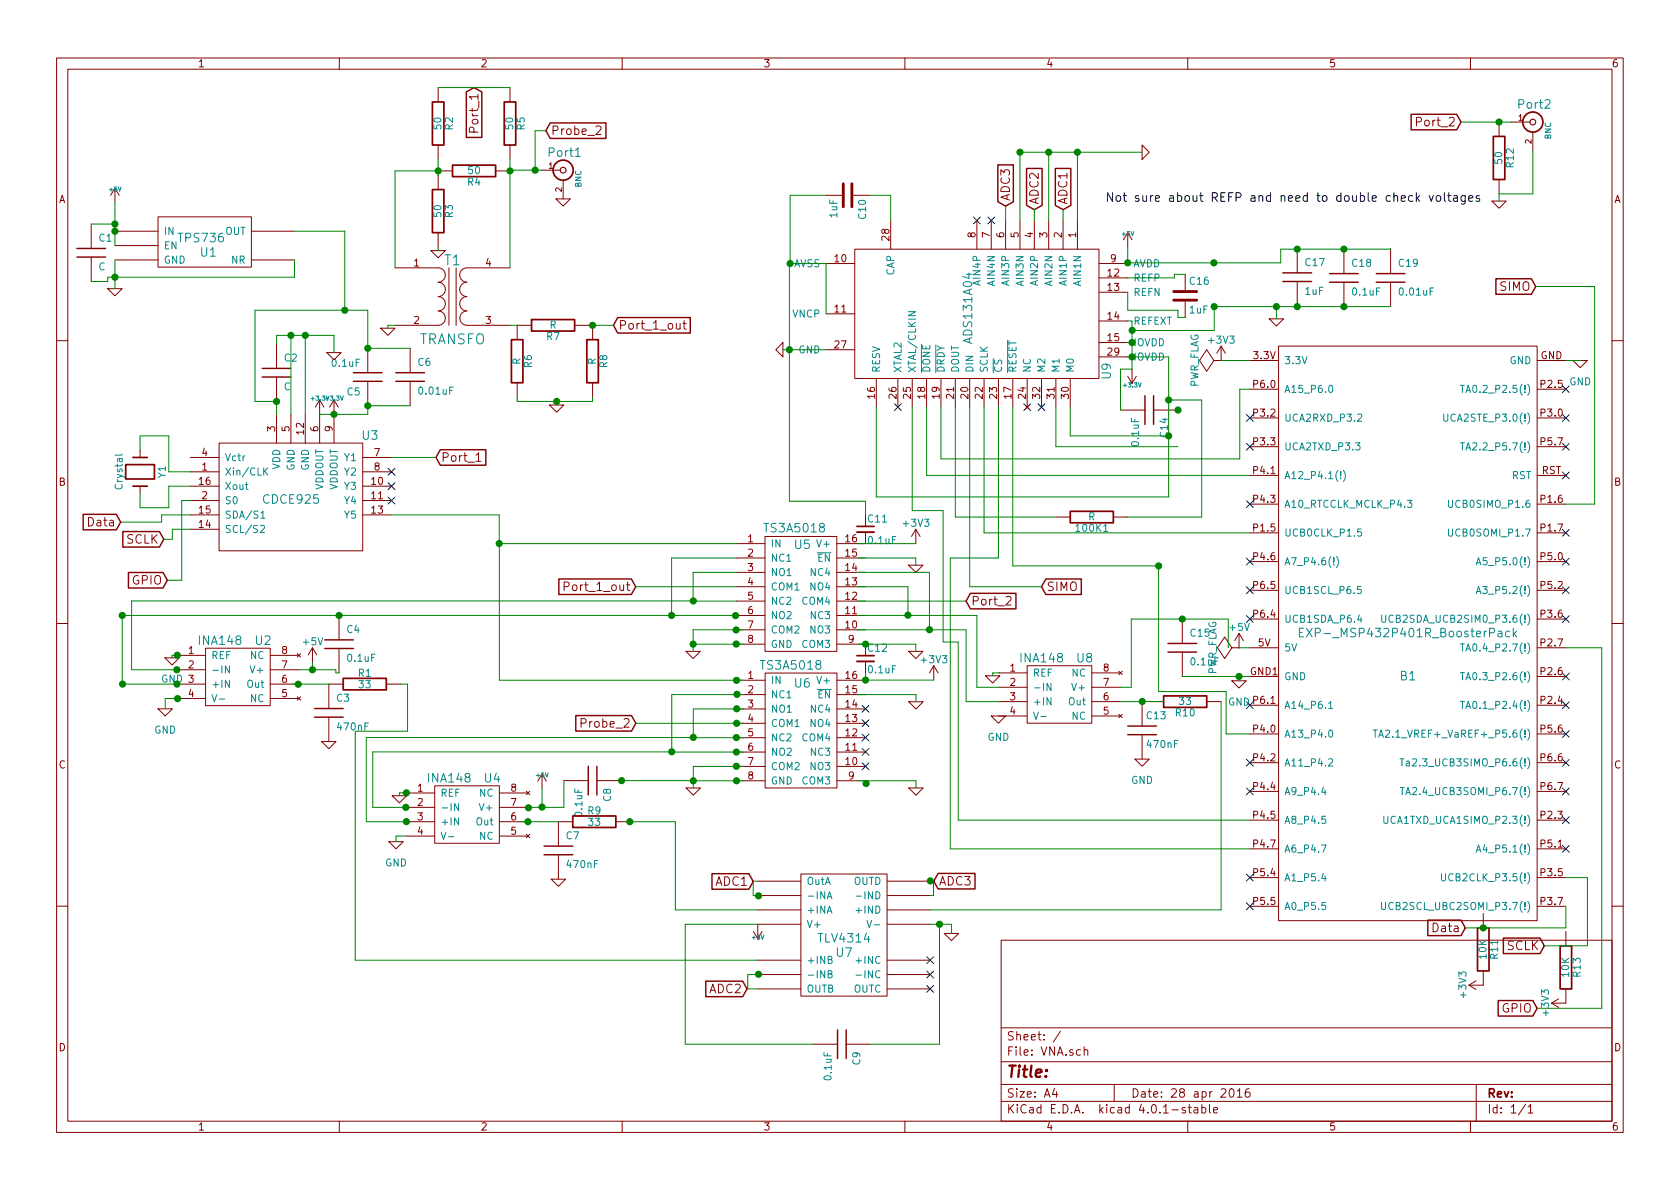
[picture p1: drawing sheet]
EESchema Schematic File Version 2
LIBS:VNA-rescue
LIBS:power
LIBS:device
LIBS:transistors
LIBS:conn
LIBS:linear
LIBS:regul
LIBS:74xx
LIBS:cmos4000
LIBS:adc-dac
LIBS:memory
LIBS:xilinx
LIBS:microcontrollers
LIBS:dsp
LIBS:microchip
LIBS:analog_switches
LIBS:motorola
LIBS:texas
LIBS:intel
LIBS:audio
LIBS:interface
LIBS:digital-audio
LIBS:philips
LIBS:display
LIBS:cypress
LIBS:siliconi
LIBS:opto
LIBS:atmel
LIBS:contrib
LIBS:valves
LIBS:ads131a04
LIBS:cdce925
LIBS:tlv4314
LIBS:ts3a5018
LIBS:ina148
LIBS:msp432p401r
LIBS:VNA-cache
EELAYER 25 0
EELAYER END
$Descr A4 11693 8268
encoding utf-8
Sheet 1 1
Title ""
Date "28 apr 2016"
Rev ""
Comp ""
Comment1 ""
Comment2 ""
Comment3 ""
Comment4 ""
$EndDescr
$Comp
L +5V #PWR01
U 1 1
P 3773 5479
F 0 "#PWR01" H 3773 5569 20  0001 C CNN
F 1 "+5V" H 3773 5569 30  0000 C CNN
F 2 "" H 3773 5479 60  0001 C CNN
F 3 "" H 3773 5479 60  0001 C CNN
	1    3773 5479
	1    0    0    -1  
$EndComp
Text Label 7695 1405 0    60   ~ 0
Not sure about REFP and need to double check voltages
$Comp
L C-RESCUE-VNA C17
U 1 1
P 9030 1920
F 0 "C17" H 9080 2020 50  0000 L CNN
F 1 "1uF" H 9080 1820 50  0000 L CNN
F 2 "" H 9030 1920 60  0001 C CNN
F 3 "" H 9030 1920 60  0001 C CNN
	1    9030 1920
	1    0    0    -1  
$EndComp
$Comp
L C-RESCUE-VNA C19
U 1 1
P 9680 1925
F 0 "C19" H 9730 2025 50  0000 L CNN
F 1 "0.01uF" H 9730 1825 50  0000 L CNN
F 2 "" H 9680 1925 60  0001 C CNN
F 3 "" H 9680 1925 60  0001 C CNN
	1    9680 1925
	1    0    0    -1  
$EndComp
$Comp
L C-RESCUE-VNA C6
U 1 1
P 2855 2615
F 0 "C6" H 2905 2715 50  0000 L CNN
F 1 "0.01uF" H 2905 2515 50  0000 L CNN
F 2 "" H 2855 2615 60  0001 C CNN
F 3 "" H 2855 2615 60  0001 C CNN
	1    2855 2615
	1    0    0    -1  
$EndComp
Text GLabel 10170 840  0    60   Input ~ 0
Port_2
$Comp
L GND-RESCUE-VNA #PWR02
U 1 1
P 10435 1390
F 0 "#PWR02" H 10435 1390 30  0001 C CNN
F 1 "GND" H 10435 1320 30  0001 C CNN
F 2 "" H 10435 1390 60  0001 C CNN
F 3 "" H 10435 1390 60  0001 C CNN
	1    10435 1390
	1    0    0    -1  
$EndComp
$Comp
L R-RESCUE-VNA R12
U 1 1
P 10435 1090
F 0 "R12" V 10515 1090 50  0000 C CNN
F 1 "50" V 10435 1090 50  0000 C CNN
F 2 "" H 10435 1090 60  0001 C CNN
F 3 "" H 10435 1090 60  0001 C CNN
	1    10435 1090
	1    0    0    -1  
$EndComp
$Comp
L BNC Port2
U 1 1
P 10670 840
F 0 "Port2" H 10680 960 60  0000 C CNN
F 1 "BNC" V 10780 780 40  0000 C CNN
F 2 "" H 10670 840 60  0001 C CNN
F 3 "" H 10670 840 60  0001 C CNN
	1    10670 840 
	1    0    0    -1  
$EndComp
$Comp
L GND-RESCUE-VNA #PWR03
U 1 1
P 3875 2810
F 0 "#PWR03" H 3875 2810 30  0001 C CNN
F 1 "GND" H 3875 2740 30  0001 C CNN
F 2 "" H 3875 2810 60  0001 C CNN
F 3 "" H 3875 2810 60  0001 C CNN
	1    3875 2810
	1    0    0    -1  
$EndComp
$Comp
L R-RESCUE-VNA R8
U 1 1
P 4125 2505
F 0 "R8" V 4205 2505 50  0000 C CNN
F 1 "R" V 4125 2505 50  0000 C CNN
F 2 "" H 4125 2505 60  0001 C CNN
F 3 "" H 4125 2505 60  0001 C CNN
	1    4125 2505
	1    0    0    -1  
$EndComp
$Comp
L R-RESCUE-VNA R7
U 1 1
P 3850 2255
F 0 "R7" V 3930 2255 50  0000 C CNN
F 1 "R" V 3850 2255 50  0000 C CNN
F 2 "" H 3850 2255 60  0001 C CNN
F 3 "" H 3850 2255 60  0001 C CNN
	1    3850 2255
	0    1    1    0   
$EndComp
$Comp
L R-RESCUE-VNA R6
U 1 1
P 3600 2505
F 0 "R6" V 3680 2505 50  0000 C CNN
F 1 "R" V 3600 2505 50  0000 C CNN
F 2 "" H 3600 2505 60  0001 C CNN
F 3 "" H 3600 2505 60  0001 C CNN
	1    3600 2505
	1    0    0    -1  
$EndComp
$Comp
L GND-RESCUE-VNA #PWR04
U 1 1
P 2700 2275
F 0 "#PWR04" H 2700 2275 30  0001 C CNN
F 1 "GND" H 2700 2205 30  0001 C CNN
F 2 "" H 2700 2275 60  0001 C CNN
F 3 "" H 2700 2275 60  0001 C CNN
	1    2700 2275
	1    0    0    -1  
$EndComp
$Comp
L TRANSFO T1
U 1 1
P 3150 2055
F 0 "T1" H 3150 2305 70  0000 C CNN
F 1 "TRANSFO" H 3150 1755 70  0000 C CNN
F 2 "" H 3150 2055 60  0001 C CNN
F 3 "" H 3150 2055 60  0001 C CNN
	1    3150 2055
	1    0    0    -1  
$EndComp
$Comp
L GND-RESCUE-VNA #PWR05
U 1 1
P 3050 1735
F 0 "#PWR05" H 3050 1735 30  0001 C CNN
F 1 "GND" H 3050 1665 30  0001 C CNN
F 2 "" H 3050 1735 60  0001 C CNN
F 3 "" H 3050 1735 60  0001 C CNN
	1    3050 1735
	1    0    0    -1  
$EndComp
$Comp
L R-RESCUE-VNA R3
U 1 1
P 3050 1460
F 0 "R3" V 3130 1460 50  0000 C CNN
F 1 "50" V 3050 1460 50  0000 C CNN
F 2 "" H 3050 1460 60  0001 C CNN
F 3 "" H 3050 1460 60  0001 C CNN
	1    3050 1460
	1    0    0    -1  
$EndComp
$Comp
L GND-RESCUE-VNA #PWR06
U 1 1
P 3920 1375
F 0 "#PWR06" H 3920 1375 30  0001 C CNN
F 1 "GND" H 3920 1305 30  0001 C CNN
F 2 "" H 3920 1375 60  0001 C CNN
F 3 "" H 3920 1375 60  0001 C CNN
	1    3920 1375
	1    0    0    -1  
$EndComp
$Comp
L BNC Port1
U 1 1
P 3920 1175
F 0 "Port1" H 3930 1295 60  0000 C CNN
F 1 "BNC" V 4030 1115 40  0000 C CNN
F 2 "" H 3920 1175 60  0001 C CNN
F 3 "" H 3920 1175 60  0001 C CNN
	1    3920 1175
	1    0    0    -1  
$EndComp
$Comp
L R-RESCUE-VNA R4
U 1 1
P 3300 1180
F 0 "R4" V 3380 1180 50  0000 C CNN
F 1 "50" V 3300 1180 50  0000 C CNN
F 2 "" H 3300 1180 60  0001 C CNN
F 3 "" H 3300 1180 60  0001 C CNN
	1    3300 1180
	0    1    1    0   
$EndComp
$Comp
L R-RESCUE-VNA R5
U 1 1
P 3550 850
F 0 "R5" V 3630 850 50  0000 C CNN
F 1 "50" V 3550 850 50  0000 C CNN
F 2 "" H 3550 850 60  0001 C CNN
F 3 "" H 3550 850 60  0001 C CNN
	1    3550 850 
	1    0    0    -1  
$EndComp
$Comp
L R-RESCUE-VNA R2
U 1 1
P 3050 850
F 0 "R2" V 3130 850 50  0000 C CNN
F 1 "50" V 3050 850 50  0000 C CNN
F 2 "" H 3050 850 60  0001 C CNN
F 3 "" H 3050 850 60  0001 C CNN
	1    3050 850 
	1    0    0    -1  
$EndComp
$Comp
L C-RESCUE-VNA C8
U 1 1
P 4125 5425
F 0 "C8" H 4175 5525 50  0000 L CNN
F 1 "0.1uF" H 4175 5325 50  0000 L CNN
F 2 "" H 4125 5425 60  0001 C CNN
F 3 "" H 4125 5425 60  0001 C CNN
	1    4125 5425
	0    1    1    0   
$EndComp
$Comp
L C-RESCUE-VNA C4
U 1 1
P 2360 4475
F 0 "C4" H 2410 4575 50  0000 L CNN
F 1 "0.1uF" H 2410 4375 50  0000 L CNN
F 2 "" H 2360 4475 60  0001 C CNN
F 3 "" H 2360 4475 60  0001 C CNN
	1    2360 4475
	1    0    0    -1  
$EndComp
$Comp
L C-RESCUE-VNA C14
U 1 1
P 8000 2845
F 0 "C14" H 8050 2945 50  0000 L CNN
F 1 "0.1uF" H 8050 2745 50  0000 L CNN
F 2 "" H 8000 2845 60  0001 C CNN
F 3 "" H 8000 2845 60  0001 C CNN
	1    8000 2845
	0    1    1    0   
$EndComp
$Comp
L C-RESCUE-VNA C18
U 1 1
P 9355 1925
F 0 "C18" H 9405 2025 50  0000 L CNN
F 1 "0.1uF" H 9405 1825 50  0000 L CNN
F 2 "" H 9355 1925 60  0001 C CNN
F 3 "" H 9355 1925 60  0001 C CNN
	1    9355 1925
	1    0    0    -1  
$EndComp
$Comp
L C-RESCUE-VNA C1
U 1 1
P 635 1750
F 0 "C1" H 685 1850 50  0000 L CNN
F 1 "C" H 685 1650 50  0000 L CNN
F 2 "" H 635 1750 60  0001 C CNN
F 3 "" H 635 1750 60  0001 C CNN
	1    635  1750
	1    0    0    -1  
$EndComp
$Comp
L GND-RESCUE-VNA #PWR07
U 1 1
P 6910 4695
F 0 "#PWR07" H 6910 4695 30  0001 C CNN
F 1 "GND" H 6910 4625 30  0001 C CNN
F 2 "" H 6910 4695 60  0001 C CNN
F 3 "" H 6910 4695 60  0001 C CNN
	1    6910 4695
	1    0    0    -1  
$EndComp
$Comp
L GND-RESCUE-VNA #PWR08
U 1 1
P 2780 5530
F 0 "#PWR08" H 2780 5530 30  0001 C CNN
F 1 "GND" H 2780 5460 30  0001 C CNN
F 2 "" H 2780 5530 60  0001 C CNN
F 3 "" H 2780 5530 60  0001 C CNN
	1    2780 5530
	1    0    0    -1  
$EndComp
$Comp
L C-RESCUE-VNA C2
U 1 1
P 1925 2585
F 0 "C2" H 1975 2685 50  0000 L CNN
F 1 "C" H 1975 2485 50  0000 L CNN
F 2 "" H 1925 2585 60  0001 C CNN
F 3 "" H 1925 2585 60  0001 C CNN
	1    1925 2585
	1    0    0    -1  
$EndComp
$Comp
L C-RESCUE-VNA C5
U 1 1
P 2560 2615
F 0 "C5" H 2610 2715 50  0000 L CNN
F 1 "0.1uF" H 2610 2515 50  0000 L CNN
F 2 "" H 2560 2615 60  0001 C CNN
F 3 "" H 2560 2615 60  0001 C CNN
	1    2560 2615
	-1   0    0    1   
$EndComp
NoConn ~ 6475 6675
NoConn ~ 6475 6775
NoConn ~ 6475 6875
$Comp
L C-RESCUE-VNA C9
U 1 1
P 5860 7260
F 0 "C9" H 5910 7360 50  0000 L CNN
F 1 "0.1uF" H 5910 7160 50  0000 L CNN
F 2 "" H 5860 7260 60  0001 C CNN
F 3 "" H 5860 7260 60  0001 C CNN
	1    5860 7260
	0    1    1    0   
$EndComp
$Comp
L C-RESCUE-VNA C15
U 1 1
P 8230 4500
F 0 "C15" H 8280 4600 50  0000 L CNN
F 1 "0.1uF" H 8280 4400 50  0000 L CNN
F 2 "" H 8230 4500 60  0001 C CNN
F 3 "" H 8230 4500 60  0001 C CNN
	1    8230 4500
	1    0    0    -1  
$EndComp
Text GLabel 10200 6450 0    60   Input ~ 0
Data
Text GLabel 840  3625 0    60   Input ~ 0
Data
Text GLabel 10700 7010 0    60   Input ~ 0
GPIO
Text GLabel 1165 4030 0    60   Input ~ 0
GPIO
Text GLabel 10750 6575 0    60   Input ~ 0
SCLK
Text GLabel 1140 3745 0    60   Input ~ 0
SCLK
NoConn ~ 2725 3475
NoConn ~ 2725 3375
NoConn ~ 2725 3275
Text GLabel 7250 4075 2    60   Input ~ 0
SIMO
Text GLabel 10690 1985 0    60   Input ~ 0
SIMO
NoConn ~ 6250 2825
$Comp
L R-RESCUE-VNA 100K1
U 1 1
P 7600 3590
F 0 "100K1" V 7680 3590 50  0000 C CNN
F 1 "R" V 7600 3590 50  0000 C CNN
F 2 "" H 7600 3590 60  0001 C CNN
F 3 "" H 7600 3590 60  0001 C CNN
	1    7600 3590
	0    1    1    0   
$EndComp
NoConn ~ 7250 2825
NoConn ~ 7150 2825
$Comp
L GND-RESCUE-VNA #PWR09
U 1 1
P 8885 2210
F 0 "#PWR09" H 8885 2210 30  0001 C CNN
F 1 "GND" H 8885 2140 30  0001 C CNN
F 2 "" H 8885 2210 60  0001 C CNN
F 3 "" H 8885 2210 60  0001 C CNN
	1    8885 2210
	1    0    0    -1  
$EndComp
$Comp
L +3.3V #PWR010
U 1 1
P 7880 2560
F 0 "#PWR010" H 7880 2520 30  0001 C CNN
F 1 "+3.3V" H 7880 2670 30  0000 C CNN
F 2 "" H 7880 2560 60  0001 C CNN
F 3 "" H 7880 2560 60  0001 C CNN
	1    7880 2560
	-1   0    0    1   
$EndComp
$Comp
L +5V #PWR011
U 1 1
P 7850 1710
F 0 "#PWR011" H 7850 1800 20  0001 C CNN
F 1 "+5V" H 7850 1800 30  0000 C CNN
F 2 "" H 7850 1710 60  0001 C CNN
F 3 "" H 7850 1710 60  0001 C CNN
	1    7850 1710
	1    0    0    -1  
$EndComp
$Comp
L +3.3V #PWR012
U 1 1
P 2325 2875
F 0 "#PWR012" H 2325 2835 30  0001 C CNN
F 1 "+3.3V" H 2325 2985 30  0000 C CNN
F 2 "" H 2325 2875 60  0001 C CNN
F 3 "" H 2325 2875 60  0001 C CNN
	1    2325 2875
	1    0    0    -1  
$EndComp
$Comp
L +3.3V #PWR013
U 1 1
P 2225 2875
F 0 "#PWR013" H 2225 2835 30  0001 C CNN
F 1 "+3.3V" H 2225 2985 30  0000 C CNN
F 2 "" H 2225 2875 60  0001 C CNN
F 3 "" H 2225 2875 60  0001 C CNN
	1    2225 2875
	1    0    0    -1  
$EndComp
$Comp
L GND-RESCUE-VNA #PWR014
U 1 1
P 2325 2445
F 0 "#PWR014" H 2325 2445 30  0001 C CNN
F 1 "GND" H 2325 2375 30  0001 C CNN
F 2 "" H 2325 2445 60  0001 C CNN
F 3 "" H 2325 2445 60  0001 C CNN
	1    2325 2445
	1    0    0    -1  
$EndComp
$Comp
L GND-RESCUE-VNA #PWR015
U 1 1
P 800 2000
F 0 "#PWR015" H 800 2000 30  0001 C CNN
F 1 "GND" H 800 1930 30  0001 C CNN
F 2 "" H 800 2000 60  0001 C CNN
F 3 "" H 800 2000 60  0001 C CNN
	1    800  2000
	1    0    0    -1  
$EndComp
$Comp
L +5V #PWR016
U 1 1
P 800 1400
F 0 "#PWR016" H 800 1490 20  0001 C CNN
F 1 "+5V" H 800 1490 30  0000 C CNN
F 2 "" H 800 1400 60  0001 C CNN
F 3 "" H 800 1400 60  0001 C CNN
	1    800  1400
	1    0    0    -1  
$EndComp
$Comp
L TPS736 U1
U 1 1
P 1450 1500
F 0 "U1" H 1450 1250 60  0000 C CNN
F 1 "TPS736" H 1400 1350 60  0000 C CNN
F 2 "" H 1450 1500 60  0001 C CNN
F 3 "" H 1450 1500 60  0001 C CNN
	1    1450 1500
	1    0    0    -1  
$EndComp
$Comp
L GND-RESCUE-VNA #PWR017
U 1 1
P 5450 2425
F 0 "#PWR017" H 5450 2425 30  0001 C CNN
F 1 "GND" H 5450 2355 30  0001 C CNN
F 2 "" H 5450 2425 60  0001 C CNN
F 3 "" H 5450 2425 60  0001 C CNN
	1    5450 2425
	0    1    1    0   
$EndComp
$Comp
L GND-RESCUE-VNA #PWR018
U 1 1
P 7950 1050
F 0 "#PWR018" H 7950 1050 30  0001 C CNN
F 1 "GND" H 7950 980 30  0001 C CNN
F 2 "" H 7950 1050 60  0001 C CNN
F 3 "" H 7950 1050 60  0001 C CNN
	1    7950 1050
	0    -1   -1   0   
$EndComp
Text GLabel 7000 1425 1    60   Input ~ 0
ADC3
Text GLabel 6500 6125 2    60   Input ~ 0
ADC3
Text GLabel 7200 1450 1    60   Input ~ 0
ADC2
Text GLabel 5200 6875 0    60   Input ~ 0
ADC2
Text GLabel 7400 1450 1    60   Input ~ 0
ADC1
Text GLabel 5243 6127 0    60   Input ~ 0
ADC1
$Comp
L GND-RESCUE-VNA #PWR019
U 1 1
P 6623 6489
F 0 "#PWR019" H 6623 6489 30  0001 C CNN
F 1 "GND" H 6623 6419 30  0001 C CNN
F 2 "" H 6623 6489 60  0001 C CNN
F 3 "" H 6623 6489 60  0001 C CNN
	1    6623 6489
	1    0    0    -1  
$EndComp
$Comp
L +5V #PWR020
U 1 1
P 5275 6425
F 0 "#PWR020" H 5275 6515 20  0001 C CNN
F 1 "+5V" H 5275 6515 30  0000 C CNN
F 2 "" H 5275 6425 60  0001 C CNN
F 3 "" H 5275 6425 60  0001 C CNN
	1    5275 6425
	-1   0    0    1   
$EndComp
$Comp
L TLV4314 U7
U 1 1
P 5775 6275
F 0 "U7" H 5875 5925 60  0000 C CNN
F 1 "TLV4314" H 5875 6025 60  0000 C CNN
F 2 "" H 5775 6275 60  0001 C CNN
F 3 "" H 5775 6275 60  0001 C CNN
	1    5775 6275
	1    0    0    -1  
$EndComp
$Comp
L R-RESCUE-VNA R1
U 1 1
P 2539 4753
F 0 "R1" V 2619 4753 50  0000 C CNN
F 1 "33" V 2539 4753 50  0000 C CNN
F 2 "" H 2539 4753 60  0001 C CNN
F 3 "" H 2539 4753 60  0001 C CNN
	1    2539 4753
	0    -1   -1   0   
$EndComp
$Comp
L C-RESCUE-VNA C3
U 1 1
P 2289 4953
F 0 "C3" H 2339 5053 50  0000 L CNN
F 1 "470nF" H 2339 4853 50  0000 L CNN
F 2 "" H 2289 4953 60  0001 C CNN
F 3 "" H 2289 4953 60  0001 C CNN
	1    2289 4953
	1    0    0    -1  
$EndComp
$Comp
L GND-RESCUE-VNA #PWR021
U 1 1
P 2289 5153
F 0 "#PWR021" H 2289 5153 30  0001 C CNN
F 1 "GND" H 2289 5083 30  0001 C CNN
F 2 "" H 2289 5153 60  0001 C CNN
F 3 "" H 2289 5153 60  0001 C CNN
	1    2289 5153
	1    0    0    -1  
$EndComp
$Comp
L GND-RESCUE-VNA #PWR022
U 1 1
P 3887 6111
F 0 "#PWR022" H 3887 6111 30  0001 C CNN
F 1 "GND" H 3887 6041 30  0001 C CNN
F 2 "" H 3887 6111 60  0001 C CNN
F 3 "" H 3887 6111 60  0001 C CNN
	1    3887 6111
	1    0    0    -1  
$EndComp
$Comp
L C-RESCUE-VNA C7
U 1 1
P 3887 5911
F 0 "C7" H 3937 6011 50  0000 L CNN
F 1 "470nF" H 3937 5811 50  0000 L CNN
F 2 "" H 3887 5911 60  0001 C CNN
F 3 "" H 3887 5911 60  0001 C CNN
	1    3887 5911
	1    0    0    -1  
$EndComp
$Comp
L R-RESCUE-VNA R9
U 1 1
P 4137 5711
F 0 "R9" V 4217 5711 50  0000 C CNN
F 1 "33" V 4137 5711 50  0000 C CNN
F 2 "" H 4137 5711 60  0001 C CNN
F 3 "" H 4137 5711 60  0001 C CNN
	1    4137 5711
	0    -1   -1   0   
$EndComp
$Comp
L GND-RESCUE-VNA #PWR023
U 1 1
P 6376 4876
F 0 "#PWR023" H 6376 4876 30  0001 C CNN
F 1 "GND" H 6376 4806 30  0001 C CNN
F 2 "" H 6376 4876 60  0001 C CNN
F 3 "" H 6376 4876 60  0001 C CNN
	1    6376 4876
	1    0    0    -1  
$EndComp
Text GLabel 4426 5026 0    60   Input ~ 0
Probe_2
$Comp
L TS3A5018 U6
U 1 1
P 5576 4526
F 0 "U6" H 5585 4302 60  0000 C CNN
F 1 "TS3A5018" H 5505 4427 60  0000 C CNN
F 2 "" H 5576 4526 60  0001 C CNN
F 3 "" H 5576 4526 60  0001 C CNN
	1    5576 4526
	1    0    0    -1  
$EndComp
$Comp
L GND-RESCUE-VNA #PWR024
U 1 1
P 4826 5476
F 0 "#PWR024" H 4826 5476 30  0001 C CNN
F 1 "GND" H 4826 5406 30  0001 C CNN
F 2 "" H 4826 5476 60  0001 C CNN
F 3 "" H 4826 5476 60  0001 C CNN
	1    4826 5476
	1    0    0    -1  
$EndComp
$Comp
L GND-RESCUE-VNA #PWR025
U 1 1
P 6376 5476
F 0 "#PWR025" H 6376 5476 30  0001 C CNN
F 1 "GND" H 6376 5406 30  0001 C CNN
F 2 "" H 6376 5476 60  0001 C CNN
F 3 "" H 6376 5476 60  0001 C CNN
	1    6376 5476
	1    0    0    -1  
$EndComp
Text GLabel 4425 4075 0    60   Input ~ 0
Port_1_out
$Comp
L GND-RESCUE-VNA #PWR026
U 1 1
P 6375 4525
F 0 "#PWR026" H 6375 4525 30  0001 C CNN
F 1 "GND" H 6375 4455 30  0001 C CNN
F 2 "" H 6375 4525 60  0001 C CNN
F 3 "" H 6375 4525 60  0001 C CNN
	1    6375 4525
	1    0    0    -1  
$EndComp
$Comp
L GND-RESCUE-VNA #PWR027
U 1 1
P 6375 3925
F 0 "#PWR027" H 6375 3925 30  0001 C CNN
F 1 "GND" H 6375 3855 30  0001 C CNN
F 2 "" H 6375 3925 60  0001 C CNN
F 3 "" H 6375 3925 60  0001 C CNN
	1    6375 3925
	1    0    0    -1  
$EndComp
Text GLabel 6725 4175 2    60   Input ~ 0
Port_2
$Comp
L GND-RESCUE-VNA #PWR028
U 1 1
P 4825 4525
F 0 "#PWR028" H 4825 4525 30  0001 C CNN
F 1 "GND" H 4825 4455 30  0001 C CNN
F 2 "" H 4825 4525 60  0001 C CNN
F 3 "" H 4825 4525 60  0001 C CNN
	1    4825 4525
	1    0    0    -1  
$EndComp
Text GLabel 4270 2255 2    60   Input ~ 0
Port_1_out
Text GLabel 3035 3175 2    60   Input ~ 0
Port_1
Text GLabel 3300 600  3    60   Input ~ 0
Port_1
$Comp
L CDCE925 U3
U 1 1
P 2275 2875
F 0 "U3" H 2575 2725 60  0000 C CNN
F 1 "CDCE925" H 2025 2280 60  0000 C CNN
F 2 "" H 2275 2875 60  0001 C CNN
F 3 "" H 2275 2875 60  0001 C CNN
	1    2275 2875
	1    0    0    -1  
$EndComp
$Comp
L TS3A5018 U5
U 1 1
P 5575 3575
F 0 "U5" H 5585 3365 60  0000 C CNN
F 1 "TS3A5018" H 5530 3480 60  0000 C CNN
F 2 "" H 5575 3575 60  0001 C CNN
F 3 "" H 5575 3575 60  0001 C CNN
	1    5575 3575
	1    0    0    -1  
$EndComp
$Comp
L INA148 U2
U 1 1
P 1631 4353
F 0 "U2" H 1831 4253 60  0000 C CNN
F 1 "INA148" H 1531 4253 60  0000 C CNN
F 2 "" H 1631 4353 60  0001 C CNN
F 3 "" H 1631 4353 60  0001 C CNN
	1    1631 4353
	1    0    0    -1  
$EndComp
$Comp
L INA148 U4
U 1 1
P 3226 5311
F 0 "U4" H 3426 5211 60  0000 C CNN
F 1 "INA148" H 3126 5211 60  0000 C CNN
F 2 "" H 3226 5311 60  0001 C CNN
F 3 "" H 3226 5311 60  0001 C CNN
	1    3226 5311
	1    0    0    -1  
$EndComp
$Comp
L Crystal Y1
U 1 1
P 975 3275
F 0 "Y1" H 975 3425 50  0000 C CNN
F 1 "Crystal" H 975 3125 50  0000 C CNN
F 2 "" H 975 3275 60  0001 C CNN
F 3 "" H 975 3275 60  0001 C CNN
	1    975  3275
	0    1    1    0   
$EndComp
NoConn ~ 6900 1525
NoConn ~ 6800 1525
$Comp
L INA148 U8
U 1 1
P 7350 4475
F 0 "U8" H 7550 4375 60  0000 C CNN
F 1 "INA148" H 7250 4375 60  0000 C CNN
F 2 "" H 7350 4475 60  0001 C CNN
F 3 "" H 7350 4475 60  0001 C CNN
	1    7350 4475
	1    0    0    -1  
$EndComp
$Comp
L R-RESCUE-VNA R10
U 1 1
P 8250 4875
F 0 "R10" V 8330 4875 50  0000 C CNN
F 1 "33" V 8250 4875 50  0000 C CNN
F 2 "" H 8250 4875 60  0001 C CNN
F 3 "" H 8250 4875 60  0001 C CNN
	1    8250 4875
	0    1    1    0   
$EndComp
$Comp
L C-RESCUE-VNA C13
U 1 1
P 7950 5075
F 0 "C13" H 7975 5175 50  0000 L CNN
F 1 "470nF" H 7975 4975 50  0000 L CNN
F 2 "" H 7950 5075 60  0001 C CNN
F 3 "" H 7950 5075 60  0001 C CNN
	1    7950 5075
	1    0    0    -1  
$EndComp
$Comp
L GND-RESCUE-VNA #PWR029
U 1 1
P 7950 5275
F 0 "#PWR029" H 7950 5025 50  0001 C CNN
F 1 "GND" H 7950 5125 50  0000 C CNN
F 2 "" H 7950 5275 60  0001 C CNN
F 3 "" H 7950 5275 60  0001 C CNN
	1    7950 5275
	1    0    0    -1  
$EndComp
$Comp
L +3V3 #PWR030
U 1 1
P 6375 3775
F 0 "#PWR030" H 6375 3625 50  0001 C CNN
F 1 "+3V3" H 6375 3915 50  0000 C CNN
F 2 "" H 6375 3775 60  0001 C CNN
F 3 "" H 6375 3775 60  0001 C CNN
	1    6375 3775
	1    0    0    -1  
$EndComp
$Comp
L +3V3 #PWR031
U 1 1
P 6500 4725
F 0 "#PWR031" H 6500 4575 50  0001 C CNN
F 1 "+3V3" H 6500 4865 50  0000 C CNN
F 2 "" H 6500 4725 60  0001 C CNN
F 3 "" H 6500 4725 60  0001 C CNN
	1    6500 4725
	1    0    0    -1  
$EndComp
$Comp
L GND-RESCUE-VNA #PWR032
U 1 1
P 6950 4975
F 0 "#PWR032" H 6950 4725 50  0001 C CNN
F 1 "GND" H 6950 4825 50  0000 C CNN
F 2 "" H 6950 4975 60  0001 C CNN
F 3 "" H 6950 4975 60  0001 C CNN
	1    6950 4975
	1    0    0    -1  
$EndComp
$Comp
L GND-RESCUE-VNA #PWR033
U 1 1
P 2757 5850
F 0 "#PWR033" H 2757 5600 50  0001 C CNN
F 1 "GND" H 2757 5700 50  0000 C CNN
F 2 "" H 2757 5850 60  0001 C CNN
F 3 "" H 2757 5850 60  0001 C CNN
	1    2757 5850
	1    0    0    -1  
$EndComp
$Comp
L GND-RESCUE-VNA #PWR034
U 1 1
P 1150 4925
F 0 "#PWR034" H 1150 4675 50  0001 C CNN
F 1 "GND" H 1150 4775 50  0000 C CNN
F 2 "" H 1150 4925 60  0001 C CNN
F 3 "" H 1150 4925 60  0001 C CNN
	1    1150 4925
	1    0    0    -1  
$EndComp
$Comp
L +5V #PWR035
U 1 1
P 2175 4600
F 0 "#PWR035" H 2175 4450 50  0001 C CNN
F 1 "+5V" H 2175 4740 50  0000 C CNN
F 2 "" H 2175 4600 60  0001 C CNN
F 3 "" H 2175 4600 60  0001 C CNN
	1    2175 4600
	1    0    0    -1  
$EndComp
$Comp
L EXP-_MSP432P401R_BoosterPack B1
U 1 1
P 9800 4400
F 0 "B1" H 9800 4100 60  0000 C CNN
F 1 "EXP-_MSP432P401R_BoosterPack" H 9800 4400 60  0000 C CNN
F 2 "" H 9800 4400 60  0001 C CNN
F 3 "" H 9800 4400 60  0001 C CNN
	1    9800 4400
	1    0    0    -1  
$EndComp
$Comp
L GND-RESCUE-VNA #PWR036
U 1 1
P 8625 4730
F 0 "#PWR036" H 8625 4480 50  0001 C CNN
F 1 "GND" H 8625 4580 50  0000 C CNN
F 2 "" H 8625 4730 60  0001 C CNN
F 3 "" H 8625 4730 60  0001 C CNN
	1    8625 4730
	1    0    0    -1  
$EndComp
$Comp
L +5V #PWR037
U 1 1
P 8625 4500
F 0 "#PWR037" H 8625 4350 50  0001 C CNN
F 1 "+5V" H 8625 4640 50  0000 C CNN
F 2 "" H 8625 4500 60  0001 C CNN
F 3 "" H 8625 4500 60  0001 C CNN
	1    8625 4500
	1    0    0    -1  
$EndComp
$Comp
L PWR_FLAG #FLG038
U 1 1
P 8625 4500
F 0 "#FLG038" H 8625 4595 50  0001 C CNN
F 1 "PWR_FLAG" H 8625 4680 50  0000 C CNN
F 2 "" H 8625 4500 60  0001 C CNN
F 3 "" H 8625 4500 60  0001 C CNN
	1    8625 4500
	0    -1   -1   0   
$EndComp
$Comp
L GND-RESCUE-VNA #PWR039
U 1 1
P 11000 2500
F 0 "#PWR039" H 11000 2250 50  0001 C CNN
F 1 "GND" H 11000 2350 50  0000 C CNN
F 2 "" H 11000 2500 60  0001 C CNN
F 3 "" H 11000 2500 60  0001 C CNN
	1    11000 2500
	1    0    0    -1  
$EndComp
$Comp
L +3V3 #PWR040
U 1 1
P 8500 2500
F 0 "#PWR040" H 8500 2350 50  0001 C CNN
F 1 "+3V3" H 8500 2640 50  0000 C CNN
F 2 "" H 8500 2500 60  0001 C CNN
F 3 "" H 8500 2500 60  0001 C CNN
	1    8500 2500
	1    0    0    -1  
$EndComp
$Comp
L PWR_FLAG #FLG041
U 1 1
P 8500 2500
F 0 "#FLG041" H 8500 2595 50  0001 C CNN
F 1 "PWR_FLAG" H 8500 2680 50  0000 C CNN
F 2 "" H 8500 2500 60  0001 C CNN
F 3 "" H 8500 2500 60  0001 C CNN
	1    8500 2500
	0    -1   -1   0   
$EndComp
$Comp
L C_Small C12
U 1 1
P 6025 4575
F 0 "C12" H 6035 4645 50  0000 L CNN
F 1 "0.1uF" H 6035 4495 50  0000 L CNN
F 2 "" H 6025 4575 60  0001 C CNN
F 3 "" H 6025 4575 60  0001 C CNN
	1    6025 4575
	1    0    0    -1  
$EndComp
$Comp
L C_Small C11
U 1 1
P 6025 3675
F 0 "C11" H 6035 3745 50  0000 L CNN
F 1 "0.1uF" H 6035 3595 50  0000 L CNN
F 2 "" H 6025 3675 60  0001 C CNN
F 3 "" H 6025 3675 60  0001 C CNN
	1    6025 3675
	1    0    0    -1  
$EndComp
Text GLabel 3800 900  2    60   Input ~ 0
Probe_2
$Comp
L R-RESCUE-VNA R11
U 1 1
P 10325 6600
F 0 "R11" V 10405 6600 50  0000 C CNN
F 1 "10K" V 10325 6600 50  0000 C CNN
F 2 "" H 10325 6600 60  0001 C CNN
F 3 "" H 10325 6600 60  0001 C CNN
	1    10325 6600
	1    0    0    -1  
$EndComp
$Comp
L +3V3 #PWR042
U 1 1
P 10325 6849
F 0 "#PWR042" H 10325 6699 50  0001 C CNN
F 1 "+3V3" H 10325 6989 50  0000 C CNN
F 2 "" H 10325 6849 60  0001 C CNN
F 3 "" H 10325 6849 60  0001 C CNN
	1    10325 6849
	0    -1   -1   0   
$EndComp
$Comp
L R-RESCUE-VNA R13
U 1 1
P 10900 6725
F 0 "R13" V 10980 6725 50  0000 C CNN
F 1 "10K" V 10900 6725 50  0000 C CNN
F 2 "" H 10900 6725 60  0001 C CNN
F 3 "" H 10900 6725 60  0001 C CNN
	1    10900 6725
	1    0    0    -1  
$EndComp
$Comp
L +3V3 #PWR043
U 1 1
P 10900 6974
F 0 "#PWR043" H 10900 6824 50  0001 C CNN
F 1 "+3V3" H 10900 7114 50  0000 C CNN
F 2 "" H 10900 6974 60  0001 C CNN
F 3 "" H 10900 6974 60  0001 C CNN
	1    10900 6974
	0    -1   -1   0   
$EndComp
$Comp
L ADS131A04 U9
U 1 1
P 7850 2075
F 0 "U9" H 8350 1925 60  0000 C CNN
F 1 "ADS131A04" H 7910 960 60  0000 C CNN
F 2 "" H 7850 2075 60  0001 C CNN
F 3 "" H 7850 2075 60  0001 C CNN
	1    7850 2075
	0    1    1    0   
$EndComp
NoConn ~ 8700 6300
NoConn ~ 8700 6100
NoConn ~ 8700 5500
NoConn ~ 8700 5300
NoConn ~ 8700 4900
NoConn ~ 10900 5900
NoConn ~ 10900 5700
NoConn ~ 10900 5500
NoConn ~ 10900 5300
NoConn ~ 10900 5100
NoConn ~ 10900 4900
NoConn ~ 10900 4700
NoConn ~ 10900 4300
NoConn ~ 10900 4100
NoConn ~ 10900 3900
NoConn ~ 10900 3700
NoConn ~ 10900 3300
NoConn ~ 10900 3100
NoConn ~ 10900 2900
NoConn ~ 10900 2700
NoConn ~ 8700 2900
NoConn ~ 8700 3100
NoConn ~ 8700 3500
NoConn ~ 8700 3900
NoConn ~ 8700 4100
NoConn ~ 8700 4300
$Comp
L C C16
U 1 1
P 8250 2050
F 0 "C16" H 8275 2150 50  0000 L CNN
F 1 "1uF" H 8275 1950 50  0000 L CNN
F 2 "" H 8288 1900 50  0000 C CNN
F 3 "" H 8250 2050 50  0000 C CNN
	1    8250 2050
	1    0    0    -1  
$EndComp
$Comp
L C C10
U 1 1
P 5900 1350
F 0 "C10" H 5925 1450 50  0000 L CNN
F 1 "1uF" H 5925 1250 50  0000 L CNN
F 2 "" H 5938 1200 50  0000 C CNN
F 3 "" H 5900 1350 50  0000 C CNN
	1    5900 1350
	0    1    1    0   
$EndComp
NoConn ~ 6025 5325
NoConn ~ 6025 5225
NoConn ~ 6025 5125
NoConn ~ 6025 5025
NoConn ~ 6025 4925
Connection ~ 2175 4653
Wire Wire Line
	2175 4600 2175 4653
Connection ~ 3773 5609
Wire Wire Line
	3773 5479 3773 5610
Wire Wire Line
	2757 5850 2757 5811
Wire Wire Line
	2757 5811 2826 5811
Connection ~ 9355 2125
Wire Wire Line
	8450 2125 9680 2125
Connection ~ 9030 1725
Connection ~ 2560 2815
Wire Wire Line
	2560 2875 2560 2810
Wire Wire Line
	2560 2815 2855 2815
Connection ~ 10435 840 
Wire Wire Line
	10170 840  10520 840 
Wire Wire Line
	10435 1390 10435 1340
Wire Wire Line
	4125 2785 4125 2755
Wire Wire Line
	3600 2785 4125 2785
Wire Wire Line
	3600 2785 3600 2755
Wire Wire Line
	2700 2275 2700 2255
Wire Wire Line
	2700 2255 2750 2255
Wire Wire Line
	3550 1100 3550 1855
Connection ~ 3050 1180
Wire Wire Line
	3050 1100 3050 1215
Connection ~ 8230 4300
Wire Wire Line
	7875 4300 8550 4300
Wire Wire Line
	7875 4300 7875 4775
Wire Wire Line
	4825 5425 4325 5425
Wire Wire Line
	7880 2560 7800 2560
Wire Wire Line
	7800 2560 7800 2845
Wire Wire Line
	8915 1820 8915 1725
Wire Wire Line
	8445 1820 8915 1820
Connection ~ 800  1550
Wire Wire Line
	800  1550 635  1550
Connection ~ 1925 2785
Wire Wire Line
	1775 2785 1925 2785
Wire Wire Line
	1775 2785 1775 2150
Wire Wire Line
	1775 2150 2560 2150
Wire Wire Line
	1925 2785 1925 2875
Wire Wire Line
	2225 2875 2560 2875
Wire Wire Line
	5495 1825 5495 3480
Wire Wire Line
	5495 3480 6025 3480
Wire Wire Line
	6025 3480 6025 3575
Connection ~ 6540 6425
Wire Wire Line
	6060 7260 6540 7260
Wire Wire Line
	6540 7260 6540 6425
Wire Wire Line
	8550 4300 8550 4500
Wire Wire Line
	8625 4730 8625 4700
Wire Wire Line
	10700 7010 11150 7010
Wire Wire Line
	11150 7010 11150 4500
Wire Wire Line
	11150 4500 10900 4500
Wire Wire Line
	6950 2820 6950 3875
Wire Wire Line
	6950 3875 6615 3875
Wire Wire Line
	6615 3875 6615 5900
Wire Wire Line
	6615 5900 8700 5900
Wire Wire Line
	10690 1985 11100 1985
Wire Wire Line
	11100 1985 11100 3500
Wire Wire Line
	11100 3500 10900 3500
Wire Wire Line
	8700 2700 8630 2700
Wire Wire Line
	8630 2700 8630 3185
Wire Wire Line
	8630 3185 6550 3185
Wire Wire Line
	6550 3185 6550 2825
Wire Wire Line
	7350 3590 6650 3590
Wire Wire Line
	6650 3590 6650 2825
Connection ~ 8135 3025
Wire Wire Line
	8135 3025 7450 3025
Wire Wire Line
	7450 3025 7450 2825
Wire Wire Line
	7850 2475 8135 2475
Wire Wire Line
	8135 2475 8135 3450
Wire Wire Line
	8135 3450 6100 3450
Wire Wire Line
	6100 3450 6100 2825
Connection ~ 7880 2375
Wire Wire Line
	7880 2225 7880 2560
Wire Wire Line
	7880 2225 7850 2225
Connection ~ 7880 2475
Wire Wire Line
	7850 2375 7880 2375
Wire Wire Line
	7850 1825 7850 1710
Wire Wire Line
	2325 2325 2325 2445
Connection ~ 800  1920
Wire Wire Line
	2050 1920 2050 1800
Connection ~ 800  1600
Wire Wire Line
	800  1400 800  1700
Connection ~ 6025 4475
Wire Wire Line
	4676 5226 5176 5226
Connection ~ 6025 4725
Wire Wire Line
	6025 4675 6025 4725
Wire Wire Line
	8700 2500 8500 2500
Wire Wire Line
	10900 2500 11000 2500
Wire Wire Line
	8700 4500 8625 4500
Wire Wire Line
	6475 6325 8500 6325
Wire Wire Line
	8500 6325 8500 4875
Wire Wire Line
	7949 4875 7949 4874
Wire Wire Line
	7949 4874 8101 4874
Wire Wire Line
	7954 4874 7954 4875
Wire Wire Line
	7954 4875 7802 4875
Connection ~ 7951 4874
Wire Wire Line
	6475 4375 6725 4375
Wire Wire Line
	6325 4275 6800 4275
Wire Wire Line
	7875 4775 7800 4775
Wire Wire Line
	6025 4725 6500 4725
Wire Wire Line
	6725 4375 6725 4875
Wire Wire Line
	6725 4875 6950 4875
Wire Wire Line
	6800 4275 6800 4775
Wire Wire Line
	6800 4775 6950 4775
Connection ~ 2125 2325
Wire Wire Line
	2025 2325 2025 2875
Wire Wire Line
	2125 2325 2125 2875
Wire Wire Line
	975  3425 975  3525
Wire Wire Line
	975  3525 1175 3525
Wire Wire Line
	1175 3525 1175 3375
Wire Wire Line
	1175 3375 1325 3375
Wire Wire Line
	1325 3275 1175 3275
Wire Wire Line
	1175 3275 1175 3025
Wire Wire Line
	1175 3025 975  3025
Wire Wire Line
	975  3025 975  3125
Connection ~ 7100 1050
Wire Wire Line
	7100 1050 7950 1050
Wire Wire Line
	5275 6675 2473 6675
Wire Wire Line
	2473 6675 2473 5081
Wire Wire Line
	2473 5081 2837 5081
Wire Wire Line
	2837 5081 2837 4753
Wire Wire Line
	2837 4753 2789 4753
Wire Wire Line
	6623 6425 6623 6489
Wire Wire Line
	6475 6425 6623 6425
Wire Wire Line
	6475 6225 6498 6225
Wire Wire Line
	6498 6225 6498 6125
Wire Wire Line
	6498 6125 6475 6125
Wire Wire Line
	5275 6325 4701 6325
Wire Wire Line
	4701 6325 4701 5711
Wire Wire Line
	4701 5711 4386 5711
Connection ~ 4675 4275
Wire Wire Line
	1232 4753 845  4753
Connection ~ 6470 4374
Connection ~ 4826 5124
Wire Wire Line
	2832 5711 2550 5711
Wire Wire Line
	2550 5711 2550 5125
Wire Wire Line
	2550 5125 4825 5125
Wire Wire Line
	4676 4826 4676 5226
Wire Wire Line
	4676 4826 5176 4826
Wire Wire Line
	6376 5476 6376 5426
Wire Wire Line
	6376 5426 5976 5426
Wire Wire Line
	5176 5026 4426 5026
Wire Wire Line
	5176 4726 3476 4726
Wire Wire Line
	5176 5426 4826 5426
Wire Wire Line
	6376 4876 6376 4826
Wire Wire Line
	6376 4826 5976 4826
Wire Wire Line
	5176 4926 4826 4926
Wire Wire Line
	4826 4926 4826 5126
Wire Wire Line
	4826 5126 5176 5126
Wire Wire Line
	5176 5326 4826 5326
Wire Wire Line
	4826 5326 4826 5476
Connection ~ 4826 5426
Wire Wire Line
	5970 3975 6470 3975
Wire Wire Line
	6470 3975 6470 4375
Wire Wire Line
	6470 4375 5970 4375
Wire Wire Line
	5970 4175 6720 4175
Wire Wire Line
	6320 4275 5970 4275
Wire Wire Line
	6320 4075 6320 4275
Wire Wire Line
	6320 4075 5970 4075
Connection ~ 4825 4475
Wire Wire Line
	4825 4375 4825 4525
Wire Wire Line
	4825 4375 5175 4375
Wire Wire Line
	5975 3875 6375 3875
Wire Wire Line
	6375 3875 6375 3925
Wire Wire Line
	5175 4475 4825 4475
Wire Wire Line
	3475 3575 3475 3775
Wire Wire Line
	3475 3575 2725 3575
Wire Wire Line
	5975 3775 6375 3775
Wire Wire Line
	5975 4475 6375 4475
Wire Wire Line
	6375 4475 6375 4525
Wire Wire Line
	3476 4726 3476 3774
Wire Wire Line
	3476 3774 3475 3774
Connection ~ 3475 3774
Wire Wire Line
	4677 5225 2595 5225
Wire Wire Line
	2595 5225 2595 5611
Wire Wire Line
	2595 5611 2827 5611
Connection ~ 4676 5224
Connection ~ 6320 4273
Wire Wire Line
	1232 4653 916  4653
Wire Wire Line
	916  4653 916  4174
Connection ~ 4826 4174
Wire Wire Line
	3887 5711 3625 5711
Wire Wire Line
	916  4174 4825 4174
Wire Wire Line
	2289 4753 2027 4753
Wire Wire Line
	5275 6125 5243 6125
Wire Wire Line
	5243 6125 5243 6225
Wire Wire Line
	5243 6225 5275 6225
Wire Wire Line
	5275 6875 5205 6875
Wire Wire Line
	5205 6875 5205 6775
Wire Wire Line
	5205 6775 5275 6775
Connection ~ 7300 1050
Wire Wire Line
	5450 2425 5750 2425
Wire Wire Line
	800  1800 800  2000
Wire Wire Line
	2050 1600 2400 1600
Wire Wire Line
	2400 1600 2400 2150
Wire Wire Line
	5495 1825 5750 1825
Connection ~ 5495 2425
Wire Wire Line
	8885 2125 8885 2210
Wire Wire Line
	5750 1825 5750 2175
Wire Wire Line
	8700 3700 6850 3700
Wire Wire Line
	6850 3700 6850 2825
Wire Wire Line
	7350 2825 7350 3100
Wire Wire Line
	7350 3100 8200 3100
Wire Wire Line
	6450 2825 6450 3300
Wire Wire Line
	6450 3300 8700 3300
Wire Wire Line
	7850 3590 8365 3590
Wire Wire Line
	8365 3590 8365 2775
Wire Wire Line
	8365 2775 8135 2775
Connection ~ 8135 2775
Wire Wire Line
	7050 2825 7050 3930
Wire Wire Line
	8535 5100 8535 4805
Wire Wire Line
	8535 5100 8700 5100
Wire Wire Line
	6350 2825 6350 3545
Wire Wire Line
	6350 3545 6565 3545
Wire Wire Line
	6565 3545 6565 4460
Wire Wire Line
	6565 4460 6670 4460
Wire Wire Line
	6670 4460 6670 5700
Wire Wire Line
	6670 5700 8700 5700
Wire Wire Line
	6750 2825 6750 4075
Wire Wire Line
	6750 4075 7250 4075
Wire Wire Line
	1325 3675 1200 3675
Wire Wire Line
	1200 3675 1200 3745
Wire Wire Line
	1200 3745 1140 3745
Wire Wire Line
	1325 3475 1265 3475
Wire Wire Line
	1265 3475 1265 4030
Wire Wire Line
	1265 4030 1165 4030
Wire Wire Line
	1325 3575 1125 3575
Wire Wire Line
	1125 3575 1125 3625
Wire Wire Line
	1125 3625 840  3625
Wire Wire Line
	2725 3175 3035 3175
Wire Wire Line
	8535 4805 8065 4805
Connection ~ 8065 3930
Wire Wire Line
	8230 4700 8700 4700
Wire Wire Line
	8230 4700 8230 4695
Connection ~ 8625 4700
Wire Wire Line
	7050 3930 8065 3930
Wire Wire Line
	8065 4805 8065 3925
Wire Wire Line
	5660 7260 4770 7260
Wire Wire Line
	4770 7260 4770 6425
Wire Wire Line
	4770 6425 5275 6425
Connection ~ 2325 2875
Wire Wire Line
	2560 2150 2560 2415
Connection ~ 2400 2150
Wire Wire Line
	1925 2385 1925 2325
Wire Wire Line
	1925 2325 2325 2325
Connection ~ 2025 2325
Wire Wire Line
	2825 5510 2780 5510
Wire Wire Line
	2780 5510 2780 5530
Wire Wire Line
	6955 4675 6910 4675
Wire Wire Line
	6910 4675 6910 4695
Wire Wire Line
	635  1950 750  1950
Wire Wire Line
	750  1950 750  1920
Wire Wire Line
	750  1920 2050 1920
Connection ~ 8885 2125
Connection ~ 8200 2845
Connection ~ 2360 4275
Connection ~ 3550 1180
Wire Wire Line
	3050 1710 3050 1735
Wire Wire Line
	2750 1855 2750 1180
Wire Wire Line
	2750 1180 3050 1180
Wire Wire Line
	3550 2255 3600 2255
Wire Wire Line
	4100 2255 4270 2255
Connection ~ 4125 2255
Wire Wire Line
	3875 2785 3875 2810
Connection ~ 3875 2785
Wire Wire Line
	10670 1040 10670 1340
Wire Wire Line
	10670 1340 10435 1340
Wire Wire Line
	2560 2415 2855 2415
Connection ~ 2560 2415
Connection ~ 9030 2125
Wire Wire Line
	8915 1725 9680 1725
Wire Wire Line
	9680 1725 9680 1720
Connection ~ 9355 1725
Wire Wire Line
	3725 900  3800 900 
Wire Wire Line
	3550 600  3050 600 
Wire Wire Line
	10900 6450 10900 6300
Wire Wire Line
	10200 6450 10900 6450
Connection ~ 10325 6450
Wire Wire Line
	10750 6575 11050 6575
Wire Wire Line
	10900 6100 11050 6100
Wire Wire Line
	11050 6100 11050 6575
Wire Wire Line
	1231 4853 1150 4853
Wire Wire Line
	1150 4853 1150 4924
Wire Wire Line
	3676 5611 3925 5611
Wire Wire Line
	3925 5611 3925 5425
Wire Wire Line
	2081 4653 2338 4653
Wire Wire Line
	2338 4653 2338 4675
Wire Wire Line
	2338 4675 2360 4675
Wire Wire Line
	3550 1175 3775 1175
Wire Wire Line
	3725 900  3725 1175
Connection ~ 3725 1175
Wire Wire Line
	7000 1525 7000 1425
Wire Wire Line
	7200 1525 7200 1450
Wire Wire Line
	7400 1525 7400 1450
Wire Wire Line
	7100 1050 7100 1525
Wire Wire Line
	7300 1050 7300 1525
Wire Wire Line
	7500 1525 7500 1050
Connection ~ 7500 1050
Wire Wire Line
	7850 1925 8175 1925
Wire Wire Line
	8175 1925 8175 1900
Wire Wire Line
	8175 1900 8250 1900
Wire Wire Line
	8250 2200 8200 2200
Wire Wire Line
	8200 2200 8200 2150
Wire Wire Line
	8200 2150 7850 2150
Wire Wire Line
	7850 2150 7850 2025
Wire Wire Line
	8450 1820 7850 1820
Connection ~ 7850 1820
Connection ~ 8450 1820
Wire Wire Line
	7881 2291 8452 2291
Wire Wire Line
	8452 2291 8452 2125
Connection ~ 8452 2125
Connection ~ 7881 2290
Wire Wire Line
	6050 1350 6200 1350
Wire Wire Line
	6200 1350 6200 1525
Wire Wire Line
	5750 1350 5500 1350
Wire Wire Line
	5500 1350 5500 1825
Connection ~ 5500 1825
Wire Wire Line
	3475 3775 5125 3775
Wire Wire Line
	5125 3875 4675 3875
Wire Wire Line
	4675 3875 4675 4275
Wire Wire Line
	4825 4175 4825 3975
Wire Wire Line
	4825 3975 5125 3975
Wire Wire Line
	5125 4075 4425 4075
Wire Wire Line
	5125 4175 4825 4175
Wire Wire Line
	850  4275 5125 4275
Wire Wire Line
	851  4275 851  4754
Wire Wire Line
	851  4754 853  4754
Wire Wire Line
	853  4754 853  4753
Connection ~ 853  4753
Connection ~ 851  4275
Wire Wire Line
	1232 4553 1198 4553
Wire Wire Line
	1198 4553 1198 4570
$Comp
L GND-RESCUE-VNA #PWR044
U 1 1
P 1198 4570
F 0 "#PWR044" H 1198 4320 50  0001 C CNN
F 1 "GND" H 1198 4420 50  0000 C CNN
F 2 "" H 1198 4570 60  0001 C CNN
F 3 "" H 1198 4570 60  0001 C CNN
	1    1198 4570
	1    0    0    -1  
$EndComp
Connection ~ 1234 4552
Connection ~ 1231 4653
Connection ~ 1232 4753
Connection ~ 1236 4854
Connection ~ 2076 4754
Connection ~ 2829 5510
Connection ~ 2825 5611
Connection ~ 2829 5710
Connection ~ 3679 5614
Connection ~ 3675 5711
Connection ~ 4327 5425
Connection ~ 4384 5711
Connection ~ 5280 6227
Connection ~ 5280 6773
Connection ~ 6476 6123
Connection ~ 6029 5445
Connection ~ 5127 5426
Connection ~ 5126 5325
Connection ~ 5126 5226
Connection ~ 5126 5125
Connection ~ 5128 5026
Connection ~ 5128 4925
Connection ~ 5130 4824
Connection ~ 5127 4727
Connection ~ 5125 4474
Connection ~ 5124 4376
Connection ~ 5120 4276
$EndSCHEMATC
